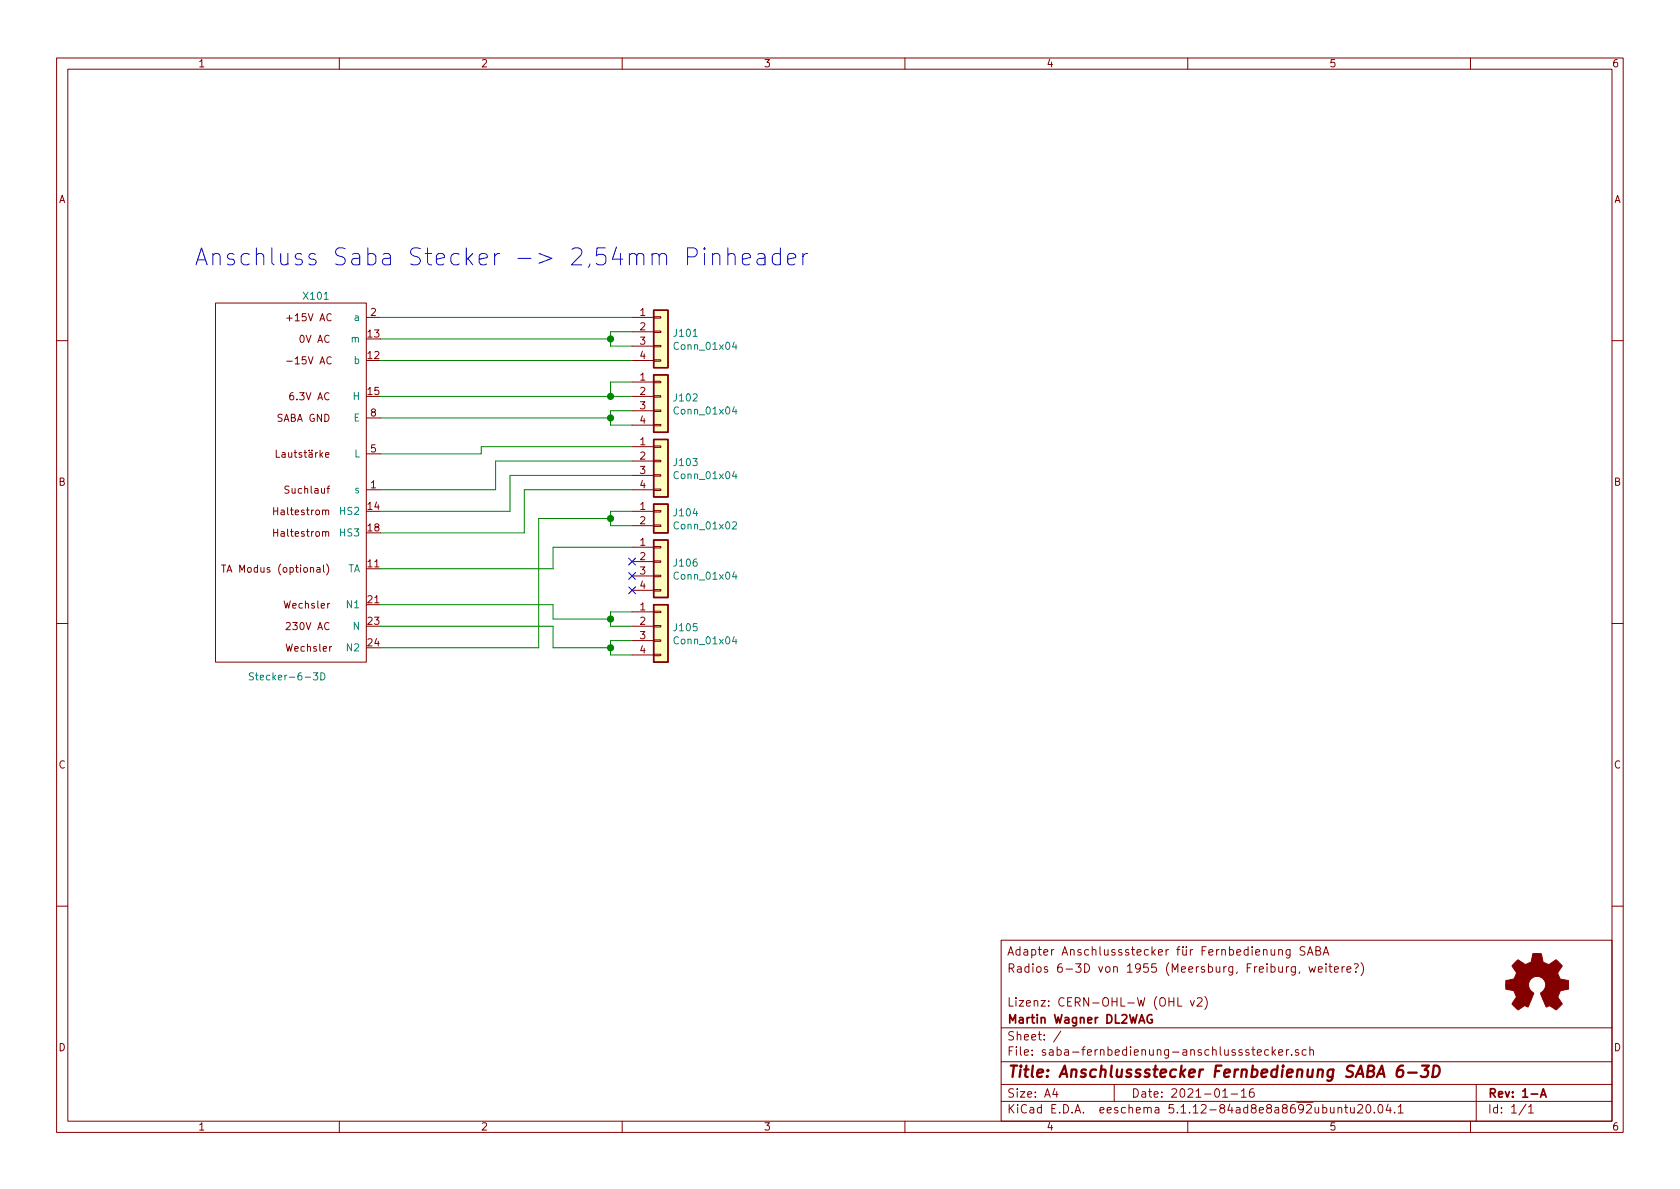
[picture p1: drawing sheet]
EESchema Schematic File Version 4
EELAYER 30 0
EELAYER END
$Descr A4 11693 8268
encoding utf-8
Sheet 1 1
Title "Anschlussstecker Fernbedienung SABA 6-3D"
Date "2021-01-16"
Rev "1-A"
Comp "Martin Wagner DL2WAG"
Comment1 "Lizenz: CERN-OHL-W (OHL v2)"
Comment2 ""
Comment3 "Radios 6-3D von 1955 (Meersburg, Freiburg, weitere?)"
Comment4 "Adapter Anschlussstecker für Fernbedienung SABA "
$EndDescr
$Comp
L stecker:Stecker-6-3D X101
U 1 1
P 2350 2850
F 0 "X101" H 2500 3650 50  0000 C CNN
F 1 "Stecker-6-3D" H 2700 1000 50  0000 C CNN
F 2 "stecker:stecker-6-3d" H 2350 2700 50  0001 C CNN
F 3 "" H 2350 2700 50  0001 C CNN
	1    2350 2850
	-1   0    0    -1  
$EndComp
$Comp
L Connector_Generic:Conn_01x04 J101
U 1 1
P 4600 2300
F 0 "J101" H 4680 2292 50  0000 L CNN
F 1 "Conn_01x04" H 4680 2201 50  0000 L CNN
F 2 "Connector_PinHeader_2.54mm:PinHeader_1x04_P2.54mm_Vertical" H 4600 2300 50  0001 C CNN
F 3 "~" H 4600 2300 50  0001 C CNN
	1    4600 2300
	1    0    0    -1  
$EndComp
$Comp
L Connector_Generic:Conn_01x04 J102
U 1 1
P 4600 2750
F 0 "J102" H 4680 2742 50  0000 L CNN
F 1 "Conn_01x04" H 4680 2651 50  0000 L CNN
F 2 "Connector_PinHeader_2.54mm:PinHeader_1x04_P2.54mm_Vertical" H 4600 2750 50  0001 C CNN
F 3 "~" H 4600 2750 50  0001 C CNN
	1    4600 2750
	1    0    0    -1  
$EndComp
$Comp
L Connector_Generic:Conn_01x04 J103
U 1 1
P 4600 3200
F 0 "J103" H 4680 3192 50  0000 L CNN
F 1 "Conn_01x04" H 4680 3101 50  0000 L CNN
F 2 "Connector_PinHeader_2.54mm:PinHeader_1x04_P2.54mm_Vertical" H 4600 3200 50  0001 C CNN
F 3 "~" H 4600 3200 50  0001 C CNN
	1    4600 3200
	1    0    0    -1  
$EndComp
$Comp
L Connector_Generic:Conn_01x04 J105
U 1 1
P 4600 4350
F 0 "J105" H 4680 4342 50  0000 L CNN
F 1 "Conn_01x04" H 4680 4251 50  0000 L CNN
F 2 "Connector_PinHeader_2.54mm:PinHeader_1x04_P2.54mm_Vertical" H 4600 4350 50  0001 C CNN
F 3 "~" H 4600 4350 50  0001 C CNN
	1    4600 4350
	1    0    0    -1  
$EndComp
Wire Wire Line
	4250 2350 4250 2300
Wire Wire Line
	4250 2300 4400 2300
Wire Wire Line
	4400 2400 4250 2400
Wire Wire Line
	4250 2400 4250 2350
Connection ~ 4250 2350
Wire Wire Line
	2650 2500 4400 2500
Wire Wire Line
	2650 2350 4250 2350
Wire Wire Line
	2650 2200 4400 2200
Wire Wire Line
	2650 2750 4250 2750
Wire Wire Line
	4250 2750 4250 2650
Wire Wire Line
	4250 2650 4400 2650
Wire Wire Line
	4400 2750 4250 2750
Connection ~ 4250 2750
Wire Wire Line
	2650 2900 4250 2900
Wire Wire Line
	4400 2950 4250 2950
Wire Wire Line
	4250 2950 4250 2900
Wire Wire Line
	4400 2850 4250 2850
Wire Wire Line
	4250 2850 4250 2900
Connection ~ 4250 2900
Wire Wire Line
	2650 3150 3350 3150
Wire Wire Line
	3350 3150 3350 3100
Wire Wire Line
	3350 3100 4400 3100
Wire Wire Line
	2650 3400 3450 3400
Wire Wire Line
	3450 3400 3450 3200
Wire Wire Line
	3450 3200 4400 3200
Wire Wire Line
	2650 3550 3550 3550
Wire Wire Line
	3550 3550 3550 3300
Wire Wire Line
	3550 3300 4400 3300
Wire Wire Line
	2650 3700 3650 3700
Wire Wire Line
	3650 3700 3650 3400
Wire Wire Line
	3650 3400 4400 3400
Wire Wire Line
	4400 4350 4250 4350
Wire Wire Line
	4250 4250 4400 4250
NoConn ~ 4400 3900
NoConn ~ 4400 4000
NoConn ~ 4400 4100
Text Notes 1350 1850 0    118  ~ 0
Anschluss Saba Stecker -> 2,54mm Pinheader
$Comp
L Graphic:Logo_Open_Hardware_Small #LOGO101
U 1 1
P 10700 6850
F 0 "#LOGO101" H 10700 7125 50  0001 C CNN
F 1 "Logo_Open_Hardware_Small" H 10700 6625 50  0001 C CNN
F 2 "" H 10700 6850 50  0001 C CNN
F 3 "~" H 10700 6850 50  0001 C CNN
	1    10700 6850
	1    0    0    -1  
$EndComp
Wire Wire Line
	4250 4450 4400 4450
Wire Wire Line
	4400 4550 4250 4550
$Comp
L Connector_Generic:Conn_01x02 J104
U 1 1
P 4600 3550
F 0 "J104" H 4680 3542 50  0000 L CNN
F 1 "Conn_01x02" H 4680 3451 50  0000 L CNN
F 2 "Connector_PinHeader_2.54mm:PinHeader_1x02_P2.54mm_Vertical" H 4600 3550 50  0001 C CNN
F 3 "~" H 4600 3550 50  0001 C CNN
	1    4600 3550
	1    0    0    -1  
$EndComp
Wire Wire Line
	3750 3600 4250 3600
Wire Wire Line
	4250 3600 4250 3550
Wire Wire Line
	4250 3550 4400 3550
Wire Wire Line
	4400 3650 4250 3650
Wire Wire Line
	4250 3650 4250 3600
Connection ~ 4250 3600
$Comp
L Connector_Generic:Conn_01x04 J106
U 1 1
P 4600 3900
F 0 "J106" H 4680 3892 50  0000 L CNN
F 1 "Conn_01x04" H 4680 3801 50  0000 L CNN
F 2 "Connector_PinHeader_2.54mm:PinHeader_1x04_P2.54mm_Vertical" H 4600 3900 50  0001 C CNN
F 3 "~" H 4600 3900 50  0001 C CNN
	1    4600 3900
	1    0    0    -1  
$EndComp
Wire Wire Line
	4250 4450 4250 4500
Wire Wire Line
	4250 4250 4250 4300
Wire Wire Line
	3750 3600 3750 4500
Wire Wire Line
	3750 4500 2650 4500
Wire Wire Line
	2650 4350 3850 4350
Wire Wire Line
	3850 4350 3850 4500
Wire Wire Line
	3850 4500 4250 4500
Connection ~ 4250 4500
Wire Wire Line
	4250 4500 4250 4550
Wire Wire Line
	4250 4300 3850 4300
Wire Wire Line
	3850 4300 3850 4200
Wire Wire Line
	3850 4200 2650 4200
Connection ~ 4250 4300
Wire Wire Line
	4250 4300 4250 4350
Wire Wire Line
	3850 3800 3850 3950
Wire Wire Line
	3850 3950 2650 3950
Wire Wire Line
	4400 3800 3850 3800
$EndSCHEMATC
